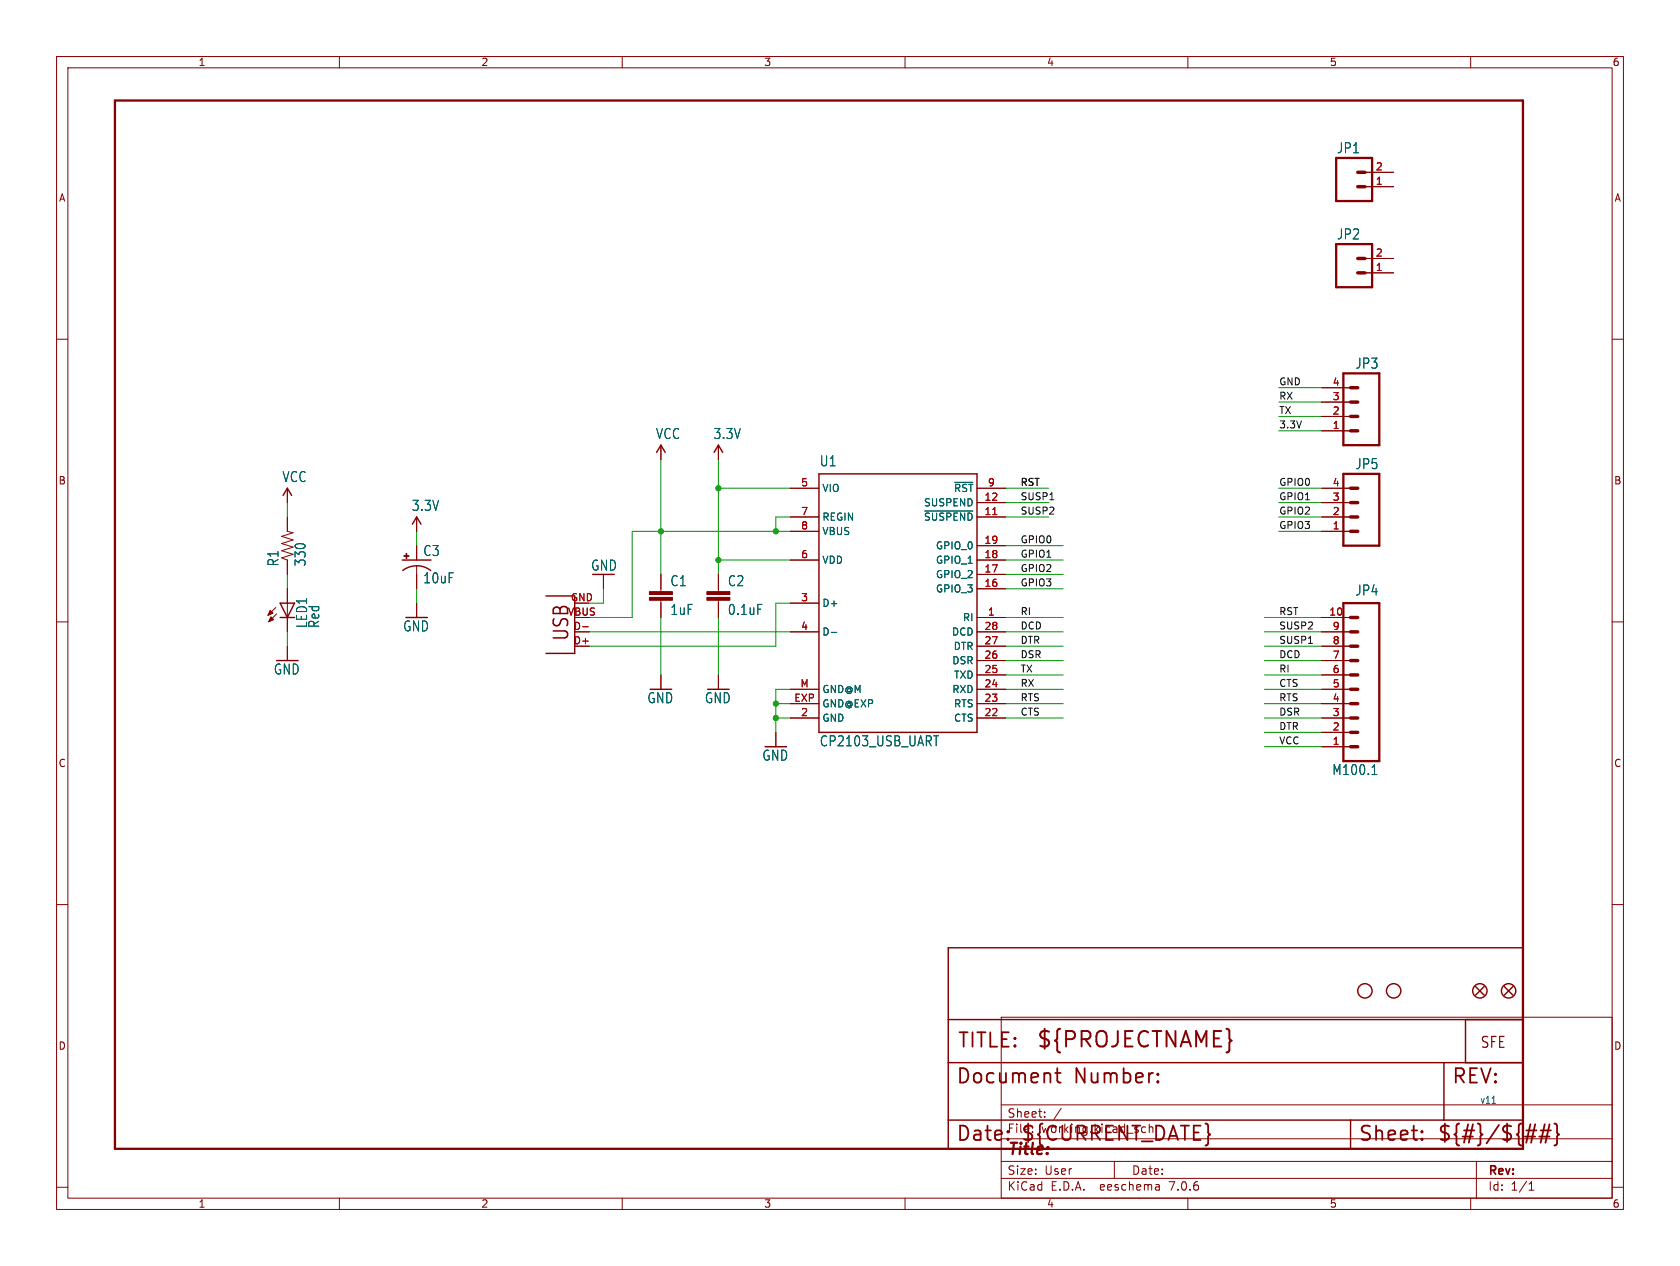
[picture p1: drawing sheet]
<svg xmlns="http://www.w3.org/2000/svg" width="297mm" height="224mm" viewBox="0 0 297 224" stroke-linecap="round" stroke-linejoin="round" font-family="sans-serif">
<g fill="none" stroke="#840000" stroke-width=".18">
<path d="M10 10h277v203.9h-277zM12 12h273v199.9h-273zM60 10v2M110 10v2M160 10v2M210 10v2M260 10v2M241.3 33h5.1M241.3 30.5h5.1M10 60h2M241.3 48.3h5.1M241.3 45.7h5.1"/>
<path d="M285 60h2M116.8 78.7v2.6M127 78.7v2.6M233.7 76.2h5.1M233.7 73.7h5.1M233.7 71.1h5.1M233.7 68.6h5.1M50.8 86.4v2.5M50.8 91.4v2.6l1 .2-2 .7 2 .6-2 .6 2 .7-2 .6 2 .6-2 .7 1 .4v2.5M73.7 91.4v2.6M73.7 96.5v2.6M139.7 91.4h5.1"/>
<path d="M139.7 99.1h5.1M139.7 86.4h5.1M139.7 94h5.1M172.7 91.4h5.1M172.7 88.9h5.1M172.7 99.1h5.1M172.7 96.5h5.1M172.7 86.4h5.1M233.7 91.4h5.1M233.7 88.9h5.1M233.7 86.4h5.1M233.7 94h5.1"/>
<path d="M10 110h2M48.8 107.4l-1.4 1.4M48.9 108.6l-1.4 1.4M50.8 104.1v7.7M50.8 114.3v2.5M73.7 100.1v4M73.7 106.7v2.5M101.6 111.8h2.5M106.7 101.6v2.5M116.8 101.6v3M116.8 106.2v3M116.8 119.4v2.5"/>
<path d="M127 101.6v3M127 106.2v3M127 119.4v2.5M139.7 111.8h5.1M139.7 106.7h5.1M172.7 111.8h5.1M172.7 109.2h5.1M172.7 104.1h5.1M172.7 101.6h5.1M172.7 119.4h5.1M172.7 116.8h5.1M172.7 114.3h5.1"/>
<path d="M233.7 111.8h5.1M233.7 109.2h5.1M233.7 119.4h5.1M233.7 116.8h5.1M233.7 114.3h5.1M285 110h2M137.2 129.5v2.6M139.7 127h5.1M139.7 124.5h5.1M139.7 121.9h5.1M172.7 127h5.1M172.7 124.5h5.1"/>
<path d="M172.7 121.9h5.1M233.7 127h5.1M233.7 124.5h5.1M233.7 121.9h5.1M233.7 132.1h5.1M233.7 129.5h5.1M10 160h2M285 160h2M177 179.9h108v32h-108zM177 195.4h108M184.7 197.5v.1M184.7 196.7v.1"/>
<path d="M187.6 196l-1.3 2M10 210h2M60 211.9v2M110 211.9v2M160 211.9v2M177 208.4h108M177 205.4h108M177 201.4h108M197 205.4v3M204.9 209.6l.1 .9M205 210.4l-.2 .1M205 209.9h-.2"/>
<path d="M210 211.9v2M260 211.9v2M261 205.4v6.5M270.3 210.5h.9M270.3 209.4l.4-.4v1.5M285 210h2"/>
</g>
<g fill="#840000" stroke="#840000" stroke-width=".18">
<path d="M71.4 98.3h.9v.1h-.9z"/>
<path d="M71.8 97.9h.1v.9h-.1z"/>
<path d="M114.8 105.7h4.1v.5h-4.1z"/>
<path d="M114.8 104.6h4.1v.6h-4.1z"/>
<path d="M125 105.7h4v.5h-4z"/>
<path d="M125 104.6h4v.6h-4z"/>
<path d="M47.8 108l.5 .5-.9 .3z"/>
<path d="M47.9 109.1l.5 .5-.9 .4z"/>
</g>
<g fill="none" stroke="#840000" stroke-width=".25">
<path d="M50 87.6l.8-1.2 .8 1.2M71.1 99.1h5.1M72.9 92.7l.8-1.3 .7 1.3M116.1 80l.7-1.3 .8 1.3M126.2 80l.8-1.3 .8 1.3M144.8 83.8h27.9v45.7h-27.9zM49.5 109.2h2.6M49.5 106.7h2.6l-1.3 2.5zM71.2 100.9a4.1 4.1 0 0 1 4.9 0M96.5 105.4h5.1v10.2h-5.1M167.6 167.6h101.6v35.6h-101.6zM260.9 174.5l1.5 1.5"/>
<path d="M262.4 174.5l-1.5 1.5M265.9 174.5l1.6 1.5M267.5 174.5l-1.6 1.5M167.6 188h101.6M167.6 180.3h101.6M167.6 198.1h101.6M238.8 198.1v5.1M255.3 188v10.1M259.1 180.3v7.7"/>
<circle cx="241.3" cy="175.3" r="1.27"/>
<circle cx="246.4" cy="175.3" r="1.27"/>
<circle cx="261.6" cy="175.3" r="1.27"/>
<circle cx="266.7" cy="175.3" r="1.27"/>
</g>
<path d="M175.5 91h.7M103 110.9h1" fill="none" stroke="#a90000" stroke-width=".18"/>
<g fill="none" stroke="#840000" stroke-width=".32">
<path d="M186.5 189.8h1M186.9 188.9v2.2l.1 .3 .5 .1M204.7 191.2l.1 .2-.1 .1M204.7 191.2l-.1 .2 .1 .1M204.7 189.9v.2M204.7 191.2v.3M204.7 189.9l.1 .1-.1 .1M204.7 189.9l-.1 .1 .1 .1M269.8 199.9h1.8M271.4 198.9l-.7 3.2M272.4 199.9h1.8M273.1 198.9l-.7 3.2"/>
<path d="M273.9 198.9l-.7 3.2M274.8 198.7l.3 .2 .2 .2v1.2l.3 .4-.3 .3v1.2l-.2 .3-.3 .1M178.2 201.4l.1 .1-.1 .1M251.4 201.4l.1 .1-.1 .1M251.4 201.4l-.1 .1 .1 .1M251.4 200.1v.2M251.4 201.4v.2M251.4 200.1l.1 .1-.1 .1M251.4 200.1l-.1 .1 .1 .1M269.6 201h1.8M272.1 201h1.8"/>
</g>
<path d="M20.3 17.8h248.9v185.4h-248.9zM236.2 27.9h6.4v7.7h-6.4zM236.2 43.2h6.4v7.6h-6.4zM237.5 66h6.3v12.7h-6.3zM237.5 83.8h6.3v12.7h-6.3zM237.5 106.7h6.3v27.9h-6.3z" fill="none" stroke="#840000" stroke-width=".41"/>
<g fill="none" stroke="#840000" stroke-width=".61">
<path d="M240 33h1.3M240 30.5h1.3M240 48.3h1.3M240 45.7h1.3M238.8 76.2h1.2M238.8 73.7h1.2M238.8 71.1h1.2M238.8 68.6h1.2M238.8 94h1.2M238.8 91.4h1.2M238.8 88.9h1.2M238.8 86.4h1.2"/>
<path d="M238.8 119.4h1.2M238.8 116.8h1.2M238.8 114.3h1.2M238.8 111.8h1.2M238.8 109.2h1.2M238.8 132.1h1.2M238.8 129.5h1.2M238.8 127h1.2M238.8 124.5h1.2M238.8 121.9h1.2"/>
</g>
<path d="M163.5 90.4h8.5M168.8 85.3h3.2M147 111.9h.9M165.1 130.1h.8M242.6 137h.8M242.8 135.5l.2-.3v1.8" fill="none" stroke="#006464" stroke-width=".18"/>
<path d="M185.6 88.4h.7M231.3 113.8h.7" fill="none" stroke="#0f0f0f" stroke-width=".18"/>
<path d="M263.8 195.2h.6" fill="none" stroke="#0000c2" stroke-width=".18"/>
<g fill="none" stroke="#009600" stroke-width=".18">
<path d="M226.1 71.1h7.6M226.1 73.7h7.6M226.1 68.6h7.6M226.1 76.2h7.6M50.8 88.9v2.5M73.7 94v2.5M116.8 81.3v20.3M127 81.3v20.3M127 86.4h12.7M127 99.1h12.7M139.7 94h-27.9v15.2h-7.7M139.7 91.4h-2.5v2.6"/>
<path d="M177.8 86.4h7.6M177.8 99.1h10.2M177.8 91.4h7.6M177.8 96.5h10.2M177.8 88.9h7.6M226.1 94h7.6M226.1 86.4h7.6M226.1 91.4h7.6M226.1 88.9h7.6M50.8 101.6v2.5M50.8 111.8v2.5M73.7 104.1v2.6"/>
<path d="M104.1 111.8h35.6M106.7 104.1v2.6h-2.6M116.8 109.2v10.2M127 109.2v10.2M139.7 106.7h-2.5v7.6h-33.1M177.8 111.8h10.2M177.8 109.2h10.2M177.8 116.8h10.2M177.8 114.3h10.2M177.8 119.4h10.2M177.8 104.1h10.2M177.8 101.6h10.2"/>
<path d="M223.5 111.8h10.2M223.5 109.2h10.2M223.5 116.8h10.2M223.5 114.3h10.2M223.5 119.4h10.2M137.2 124.5h2.5M137.2 127h2.5M139.7 121.9h-2.5v7.6M177.8 124.5h10.2M177.8 121.9h10.2M177.8 127h10.2M223.5 124.5h10.2"/>
<path d="M223.5 121.9h10.2M223.5 127h10.2M223.5 132.1h10.2M223.5 129.5h10.2"/>
</g>
<g fill="#009600" stroke="#009600" stroke-width=".18">
<circle cx="127" cy="99.1" r=".46"/>
<circle cx="127" cy="86.4" r=".46"/>
<circle cx="116.8" cy="94" r=".46"/>
<circle cx="137.2" cy="94" r=".46"/>
<circle cx="137.2" cy="127" r=".46"/>
<circle cx="137.2" cy="124.5" r=".46"/>
</g>
<text font-size="3.8" fill="#840000" x="183.1" y="185.7">${PROJECTNAME}</text>
<g font-size="3.5" fill="#840000">
<text x="100.9" y="113.5" transform="rotate(-90 100.9 113.5)">USB</text>
<text x="169.2" y="185.7">TITLE:</text>
<text x="168.9" y="192.1">Document</text>
<text x="189.9" y="192.1">Number:</text>
<text x="256.5" y="192.1">REV:</text>
<text x="168.9" y="202.2">Date:</text>
<text x="180.3" y="202.2">${CURRENT_DATE}</text>
<text x="240" y="202.2">Sheet:</text>
<text x="254" y="202.2">${#}/${##}</text>
</g>
<text font-size="2.8" fill="#840000" x="178" y="204.8">Title:</text>
<text font-size="2.7" fill="#840000" x="261.6" y="185.6">SFE</text>
<g font-size="2.5" fill="#006464">
<text x="236.3" y="27.3">JP1</text>
<text x="236.3" y="42.6">JP2</text>
<text x="239.5" y="65.4">JP3</text>
<text x="115.9" y="77.9">VCC</text>
<text x="126" y="77.9">3.3V</text>
<text x="144.8" y="82.7">U1</text>
<text x="239.5" y="83.2">JP5</text>
<text x="49.8" y="85.5">VCC</text>
<text x="72.7" y="90.6">3.3V</text>
<text x="49.4" y="100.3" transform="rotate(-90 49.4 100.3)">R1</text>
<text x="54.2" y="100.3" transform="rotate(-90 54.2 100.3)">330</text>
<text x="74.7" y="98.6">C3</text>
<text x="104.4" y="101.2">GND</text>
<text x="74.7" y="103.4">10uF</text>
<text x="118.4" y="103.9">C1</text>
<text x="128.6" y="103.9">C2</text>
<text x="239.5" y="105.6">JP4</text>
<text x="54.5" y="111.2" transform="rotate(-90 54.5 111.2)">LED1</text>
<text x="56.7" y="111.2" transform="rotate(-90 56.7 111.2)">Red</text>
<text x="71.2" y="111.9">GND</text>
<text x="118.4" y="109">1uF</text>
<text x="128.6" y="109">0.1uF</text>
<text x="48.3" y="119.5">GND</text>
<text x="114.4" y="124.6">GND</text>
<text x="124.5" y="124.6">GND</text>
<text x="134.7" y="134.8">GND</text>
<text x="144.8" y="132.2">CP2103_USB_UART</text>
<text x="235.4" y="137.3">M100.1</text>
</g>
<g font-size="2.1" fill="#840000">
<text x="178" y="197.9">Sheet:</text>
<text x="178" y="200.6">File:</text>
<text x="184.1" y="200.6">working.kicad_sch</text>
<text x="178" y="208">Size:</text>
<text x="184.7" y="208">User</text>
<text x="200" y="208">Date:</text>
<text x="263" y="208.2">Rev:</text>
<text x="178" y="210.8">KiCad</text>
<text x="185.7" y="210.8">E.D.A.</text>
<text x="194.6" y="210.8">eeschema</text>
<text x="207" y="210.8">7.0.6</text>
<text x="263" y="210.8">Id:</text>
<text x="267.1" y="210.8">1/1</text>
</g>
<g font-size="1.8" fill="#840000">
<text x="35" y="11.9">1</text>
<text x="85" y="11.9">2</text>
<text x="135" y="11.9">3</text>
<text x="185" y="11.9">4</text>
<text x="235" y="11.9">5</text>
<text x="285" y="11.9">6</text>
<text x="10.3" y="35.9">A</text>
<text x="285.3" y="35.9">A</text>
<text x="10.3" y="85.9">B</text>
<text x="285.3" y="85.9">B</text>
<text x="10.3" y="135.9">C</text>
<text x="285.3" y="135.9">C</text>
<text x="10.3" y="185.9">D</text>
<text x="285.3" y="185.9">D</text>
<text x="35" y="213.8">1</text>
<text x="85" y="213.8">2</text>
<text x="135" y="213.8">3</text>
<text x="185" y="213.8">4</text>
<text x="235" y="213.8">5</text>
<text x="285" y="213.8">6</text>
</g>
<g font-size="1.8" fill="#a90000">
<text x="243.1" y="32.8">1</text>
<text x="243.1" y="30.2">2</text>
<text x="243.1" y="45.5">2</text>
<text x="243.1" y="48">1</text>
<text x="235.5" y="70.9">3</text>
<text x="235.5" y="68.3">4</text>
<text x="235.5" y="75.9">1</text>
<text x="235.5" y="73.4">2</text>
<text x="141.5" y="86.1">5</text>
<text x="173.9" y="88.6">12</text>
<text x="174.6" y="86.1">9</text>
<text x="235.5" y="88.6">3</text>
<text x="235.5" y="86.1">4</text>
<text x="141.5" y="91.2">7</text>
<text x="141.5" y="93.7">8</text>
<text x="173.9" y="91.2">11</text>
<text x="235.5" y="93.7">1</text>
<text x="235.5" y="91.2">2</text>
<text x="141.5" y="98.8">6</text>
<text x="173.9" y="101.3">17</text>
<text x="173.9" y="98.8">18</text>
<text x="173.9" y="96.3">19</text>
<text x="100.8" y="106.4">GND</text>
<text x="141.5" y="106.4">3</text>
<text x="173.9" y="103.9">16</text>
<text x="100.3" y="109">VBUS</text>
<text x="101.3" y="111.5">D-</text>
<text x="141.5" y="111.5">4</text>
<text x="173.9" y="111.5">28</text>
<text x="174.6" y="109">1</text>
<text x="234.9" y="109">10</text>
<text x="235.5" y="111.5">9</text>
<text x="101.3" y="114">D+</text>
<text x="173.9" y="119.1">25</text>
<text x="173.9" y="116.6">26</text>
<text x="173.9" y="114">27</text>
<text x="235.5" y="119.1">6</text>
<text x="235.5" y="116.6">7</text>
<text x="235.5" y="114">8</text>
<text x="140.3" y="124.2">EXP</text>
<text x="141.4" y="121.7">M</text>
<text x="173.9" y="124.2">23</text>
<text x="173.9" y="121.7">24</text>
<text x="235.5" y="124.2">4</text>
<text x="235.5" y="121.7">5</text>
<text x="141.5" y="126.7">2</text>
<text x="173.9" y="126.7">22</text>
<text x="235.5" y="131.8">1</text>
<text x="235.5" y="129.3">2</text>
<text x="235.5" y="126.7">3</text>
</g>
<g font-size="1.8" fill="#006464">
<text x="145.3" y="87.2">VIO</text>
<text x="163.2" y="89.8">SUSPEND</text>
<text x="168.6" y="87.2">~{RST}</text>
<text x="145.3" y="92.3">REGIN</text>
<text x="145.3" y="94.8">VBUS</text>
<text x="163.2" y="92.3">~{SUSPEND}</text>
<text x="145.3" y="99.9">VDD</text>
<text x="165.4" y="99.9">GPIO_1</text>
<text x="165.4" y="97.4">GPIO_0</text>
<text x="145.3" y="107.5">D+</text>
<text x="165.4" y="105">GPIO_3</text>
<text x="165.4" y="102.5">GPIO_2</text>
<text x="145.3" y="112.6">D-</text>
<text x="168.2" y="112.6">DCD</text>
<text x="170.1" y="110.1">RI</text>
<text x="168.3" y="117.7">DSR</text>
<text x="168.5" y="115.2">DTR</text>
<text x="145.3" y="125.3">GND@EXP</text>
<text x="145.3" y="122.8">GND@M</text>
<text x="168.3" y="122.8">RXD</text>
<text x="168.6" y="125.3">RTS</text>
<text x="168.6" y="120.2">TXD</text>
<text x="145.3" y="127.9">GND</text>
<text x="168.6" y="127.9">CTS</text>
</g>
<text font-size="1.8" fill="#0000c2" x="261.6" y="195.3">v11</text>
<g font-size="1.7" fill="#0f0f0f">
<text x="226.1" y="68.2">GND</text>
<text x="226.1" y="70.8">RX</text>
<text x="226.1" y="73.3">TX</text>
<text x="226.1" y="75.9">3.3V</text>
<text x="180.3" y="86">RST</text>
<text x="180.3" y="88.6">SUSP1</text>
<text x="226.1" y="86">GPIO0</text>
<text x="226.1" y="88.6">GPIO1</text>
<text x="180.3" y="91.1">SUSP2</text>
<text x="226.1" y="93.6">GPIO3</text>
<text x="226.1" y="91.1">GPIO2</text>
<text x="180.3" y="101.3">GPIO2</text>
<text x="180.3" y="98.7">GPIO1</text>
<text x="180.3" y="96.2">GPIO0</text>
<text x="180.3" y="103.8">GPIO3</text>
<text x="180.3" y="111.4">DCD</text>
<text x="180.3" y="114">DTR</text>
<text x="180.3" y="108.9">RI</text>
<text x="226.1" y="114">SUSP1</text>
<text x="226.1" y="108.9">RST</text>
<text x="226.1" y="111.4">SUSP2</text>
<text x="180.3" y="116.5">DSR</text>
<text x="180.3" y="119">TX</text>
<text x="226.1" y="116.5">DCD</text>
<text x="226.1" y="119">RI</text>
<text x="180.3" y="124.1">RTS</text>
<text x="180.3" y="121.6">RX</text>
<text x="226.1" y="124.1">RTS</text>
<text x="226.1" y="121.6">CTS</text>
<text x="180.3" y="126.7">CTS</text>
<text x="226.1" y="126.7">DSR</text>
<text x="226.1" y="131.7">VCC</text>
<text x="226.1" y="129.2">DTR</text>
</g>
</svg>
